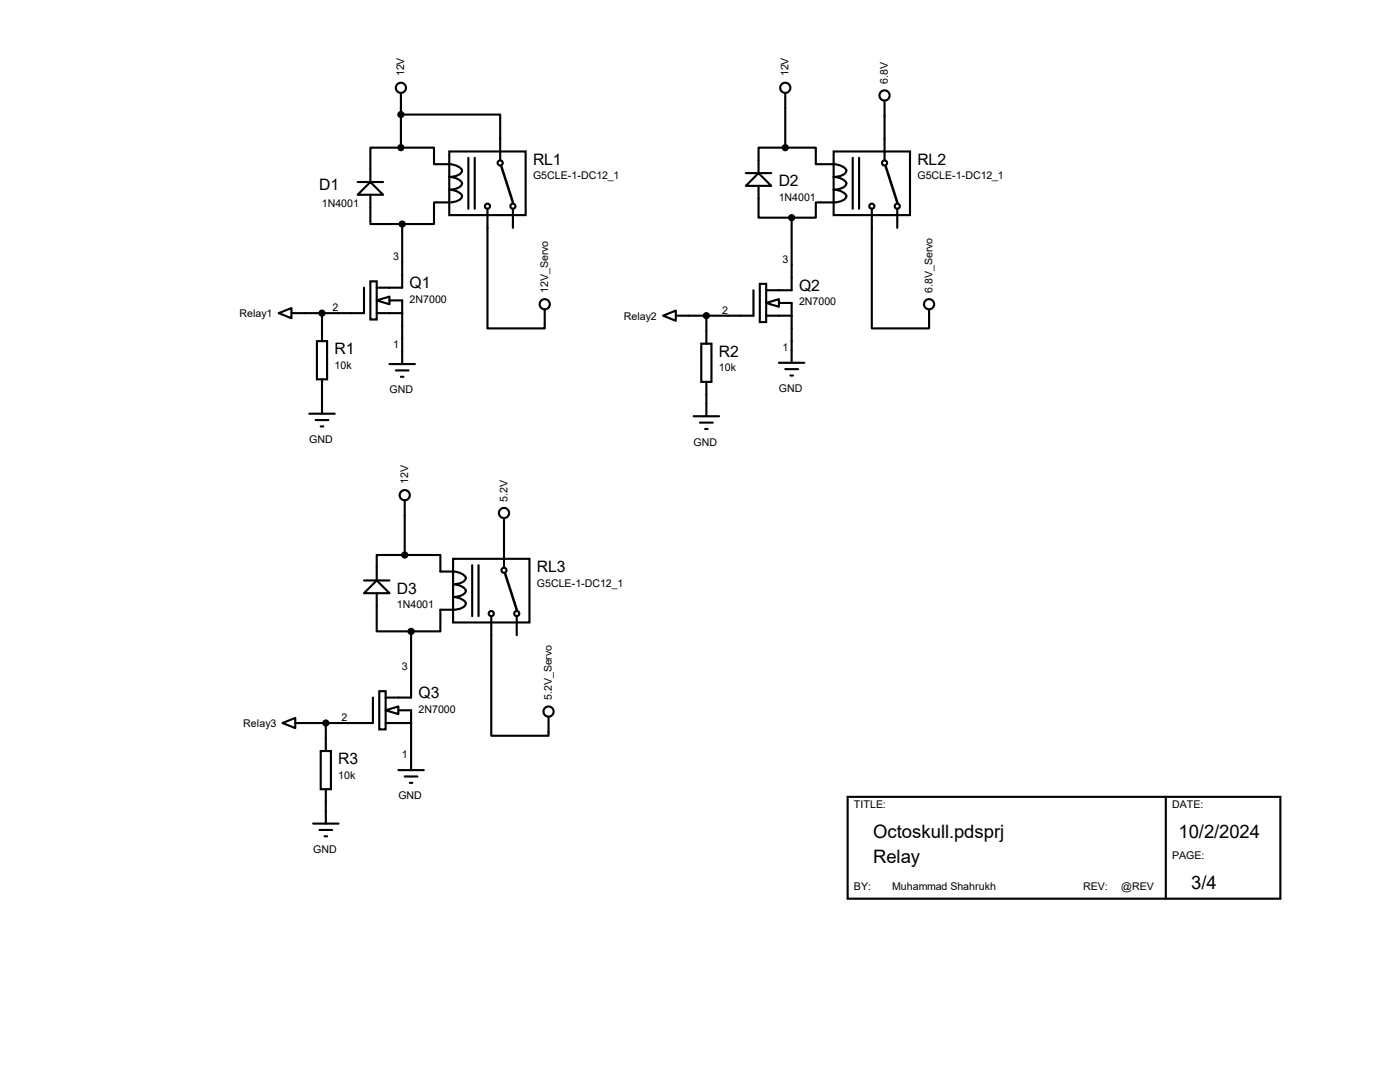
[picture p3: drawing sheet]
<svg xmlns="http://www.w3.org/2000/svg" width="279mm" height="216mm" viewBox="0 0 279 216" stroke-linecap="round" stroke-linejoin="round" font-family="sans-serif">
<g fill="none" stroke="#000" stroke-width=".42">
<path d="M80 18.5v11M156.7 18.5v11M71.4 36.3h5.1M73.9 36.3l2.6 2.6h-5.1zM73.9 38.9v5.8h6.4M80 22.9h19.8v9.1M80 29.5h6.6v3.3a12.3 12.3 0 0 1 4.3 .2 1.8 1.8 0 0 1 1.3 1 2.31 2.31 0 0 1-2.5 1.3 2.69 2.69 0 0 1 2.5 1.3 2.31 2.31 0 0 1-2.5 1.2 2.69 2.69 0 0 1 2.5 1.3 2.31 2.31 0 0 1-2.5 1.3h-3.1v4.3h-6.3M80 29.5h-6.1v6.8M89.7 30.2h15.2v12.7h-15.2zM93.5 31.5v10.2M94.7 31.5v10.2M148.8 34.5h5.1"/>
<path d="M151.4 34.5l2.5 2.6h-5.1zM151.4 37.1v6.3h6.6M156.7 29.5h6.1v3.3a13.7 13.7 0 0 1 4.8 .2 1.8 1.8 0 0 1 1.3 1 2.31 2.31 0 0 1-2.5 1.3 2.69 2.69 0 0 1 2.5 1.3 2.31 2.31 0 0 1-2.5 1.2 2.69 2.69 0 0 1 2.5 1.3 2.31 2.31 0 0 1-2.5 1.3h-3.6v3h-4.8M156.7 29.5h-5.3v5M166.4 30.2h15.2v12.7h-15.2zM170.2 31.5v10.2M171.4 31.5v10.2M176.5 20.1v11.9M72.6 57.4v5.1h-14.4M73.9 56.1h1.3v7.7h-1.3zM75.2 59.9l2.5-.7v1.5zM77.7 59.9h2.6v12.7"/>
<path d="M80.3 44.7v12.7h-5.1M97.3 41.7v23.8h11.4v-3.8M102.4 41.7v3.8M150.4 57.9v5.1h-15.5M151.6 56.6h1.3v7.7h-1.3zM158 43.4v14.5h-5.1M174 41.7v23.8h11.4v-3.8M179.1 41.7v3.8M55.6 62.5l2.6-1v2zM63.2 68.1h2.1v7.6h-2.1zM64.3 62.5v5.6M64.3 75.7v6.8"/>
<path d="M75.2 62.5h5.1M77.7 72.6h5.1M79 73.9h2.5M80 75.2h.5M132.3 63l2.6-1v2zM140 68.6h2v7.6h-2zM141 63v5.6M141 76.2v6.9M152.9 60.5l2.5-.8v1.5zM152.9 63h5.1M155.4 60.5h2.6v11.9M155.4 72.4h5.1"/>
<path d="M156.7 73.7h2.6M157.7 74.9h.5M61.7 82.5h5.1M63 83.8h2.5M64 85.1h.5M80.8 99.8v10.9M138.4 83.1h5.1M139.7 84.3h2.5M140.7 85.6h.5M72.6 118.4l2.6-2.6 2.5 2.6zM72.6 115.8h5.1M75.2 118.4v7.6h6.8"/>
<path d="M80.8 110.7h7.1v3.3a7 7 0 0 1 4.3 .5 .88 .88 0 0 1 .8 .9 .88 .88 0 0 1-.8 .8l-1.8 .4a2.69 2.69 0 0 1 2.6 1.3 2.31 2.31 0 0 1-2.6 1.2 2.69 2.69 0 0 1 2.6 1.3 2.31 2.31 0 0 1-2.6 1.3h-2.5v4.3h-5.9M80.8 110.7h-5.6v5.1M90.4 111.5h15.3v12.7h-15.3zM94.2 112.8v10.1M95.5 112.8v10.1M100.6 103.4v9.9M74.4 139.2v5.1h-15.5M75.7 137.9h1.3v7.6h-1.3zM82 126v13.2h-5M98 122.9v23.9h11.5v-3.8M103.1 122.9v3.8M56.4 144.3l2.5-1v2z"/>
<path d="M64 149.9h2v7.6h-2zM65 144.3v5.6M65 157.5v6.8M77 141.7l2.5-.7v1.5zM77 144.3h5M79.5 141.7h2.5v12M79.5 153.7h5.1M80.8 154.9h2.5M81.8 156.2h.5M169.2 159h86.3v20.3h-86.3zM232.7 159v20.3M62.5 164.3h5.1"/>
<path d="M63.8 165.6h2.5M64.8 166.9h.5"/>
<circle cx="80" cy="17.5" r="1.02"/>
<circle cx="156.7" cy="17.5" r="1.02"/>
<circle cx="176.5" cy="19" r="1.02"/>
<circle cx="99.8" cy="32.5" r=".51"/>
<circle cx="176.5" cy="32.5" r=".51"/>
<circle cx="97.3" cy="41.1" r=".51"/>
<circle cx="102.4" cy="41.1" r=".51"/>
<circle cx="174" cy="41.1" r=".51"/>
<circle cx="179.1" cy="41.1" r=".51"/>
<circle cx="108.7" cy="60.7" r="1.02"/>
<circle cx="185.4" cy="60.7" r="1.02"/>
<circle cx="80.8" cy="98.8" r="1.02"/>
<circle cx="100.6" cy="113.8" r=".51"/>
<circle cx="100.6" cy="102.4" r="1.02"/>
<circle cx="98" cy="122.4" r=".51"/>
<circle cx="103.1" cy="122.4" r=".51"/>
<circle cx="109.5" cy="142" r="1.02"/>
</g>
<path d="M100.1 33.3l2.3 7.1M176.8 33.3l2.3 7.1M100.8 114.6l2.3 7.1" fill="none" stroke="#000" stroke-width=".51"/>
<g fill="#000" stroke="#000" stroke-width=".42">
<circle cx="80" cy="22.9" r=".51"/>
<circle cx="80" cy="29.5" r=".51"/>
<circle cx="156.7" cy="29.5" r=".51"/>
<circle cx="80.3" cy="44.7" r=".51"/>
<circle cx="158" cy="43.4" r=".51"/>
<circle cx="64.3" cy="62.5" r=".51"/>
<circle cx="141" cy="63" r=".51"/>
<circle cx="80.8" cy="110.7" r=".51"/>
<circle cx="82" cy="126" r=".51"/>
<circle cx="65" cy="144.3" r=".51"/>
</g>
<g font-size="3.7">
<text x="174.2" y="167.1">Octoskull.pdsprj</text>
<text x="235.2" y="167.1">10/2/2024</text>
<text x="174.2" y="172.2">Relay</text>
<text x="237.7" y="177.3">3/4</text>
</g>
<g font-size="3.1">
<text x="106.4" y="32.9">RL1</text>
<text x="183.1" y="32.9">RL2</text>
<text x="63.7" y="37.9">D1</text>
<text x="155.4" y="37.2">D2</text>
<text x="81.7" y="57.5">Q1</text>
<text x="159.5" y="58">Q2</text>
<text x="66.8" y="70.7">R1</text>
<text x="143.5" y="71.2">R2</text>
<text x="79.2" y="118.4">D3</text>
<text x="107.1" y="114.1">RL3</text>
<text x="83.5" y="139.3">Q3</text>
<text x="67.5" y="152.5">R3</text>
</g>
<g font-size="2.1">
<text x="80.7" y="15.2" transform="rotate(-90 80.7 15.2)">12V</text>
<text x="157.4" y="15.2" transform="rotate(-90 157.4 15.2)">12V</text>
<text x="177.2" y="16.8" transform="rotate(-90 177.2 16.8)">6.8V</text>
<text x="106.4" y="35.8">G5CLE-1-DC12_1</text>
<text x="183.1" y="35.8">G5CLE-1-DC12_1</text>
<text x="64.2" y="41.4">1N4001</text>
<text x="155.4" y="40.1">1N4001</text>
<text x="78.4" y="51.9">3</text>
<text x="156.2" y="52.5">3</text>
<text x="109.4" y="58.4" transform="rotate(-90 109.4 58.4)">12V_Servo</text>
<text x="186.1" y="58.4" transform="rotate(-90 186.1 58.4)">6.8V_Servo</text>
<text x="47.8" y="63.2">Relay1</text>
<text x="66.4" y="62.1">2</text>
<text x="81.7" y="60.4">2N7000</text>
<text x="124.5" y="63.8">Relay2</text>
<text x="144.1" y="62.6">2</text>
<text x="159.5" y="60.9">2N7000</text>
<text x="78.4" y="69.5">1</text>
<text x="156.2" y="70">1</text>
<text x="66.8" y="73.6">10k</text>
<text x="143.5" y="74.1">10k</text>
<text x="77.7" y="78.5">GND</text>
<text x="155.4" y="78.2">GND</text>
<text x="61.7" y="88.4">GND</text>
<text x="138.4" y="88.9">GND</text>
<text x="81.4" y="96.5" transform="rotate(-90 81.4 96.5)">12V</text>
<text x="101.3" y="100.1" transform="rotate(-90 101.3 100.1)">5.2V</text>
<text x="107.1" y="117.1">G5CLE-1-DC12_1</text>
<text x="79.2" y="121.4">1N4001</text>
<text x="80.2" y="133.7">3</text>
<text x="68.2" y="143.9">2</text>
<text x="83.5" y="142.2">2N7000</text>
<text x="110.2" y="139.7" transform="rotate(-90 110.2 139.7)">5.2V_Servo</text>
<text x="48.6" y="145">Relay3</text>
<text x="67.5" y="155.4">10k</text>
<text x="80.2" y="151.3">1</text>
<text x="79.5" y="159.5">GND</text>
<text x="170.4" y="161.2">TITLE:</text>
<text x="233.9" y="161.2">DATE:</text>
<text x="62.5" y="170.2">GND</text>
<text x="233.9" y="171.3">PAGE:</text>
<text x="170.4" y="177.7">BY:</text>
<text x="178.1" y="177.7">Muhammad Shahrukh</text>
<text x="216.2" y="177.7">REV:</text>
<text x="223.8" y="177.7">@REV</text>
</g>
</svg>
